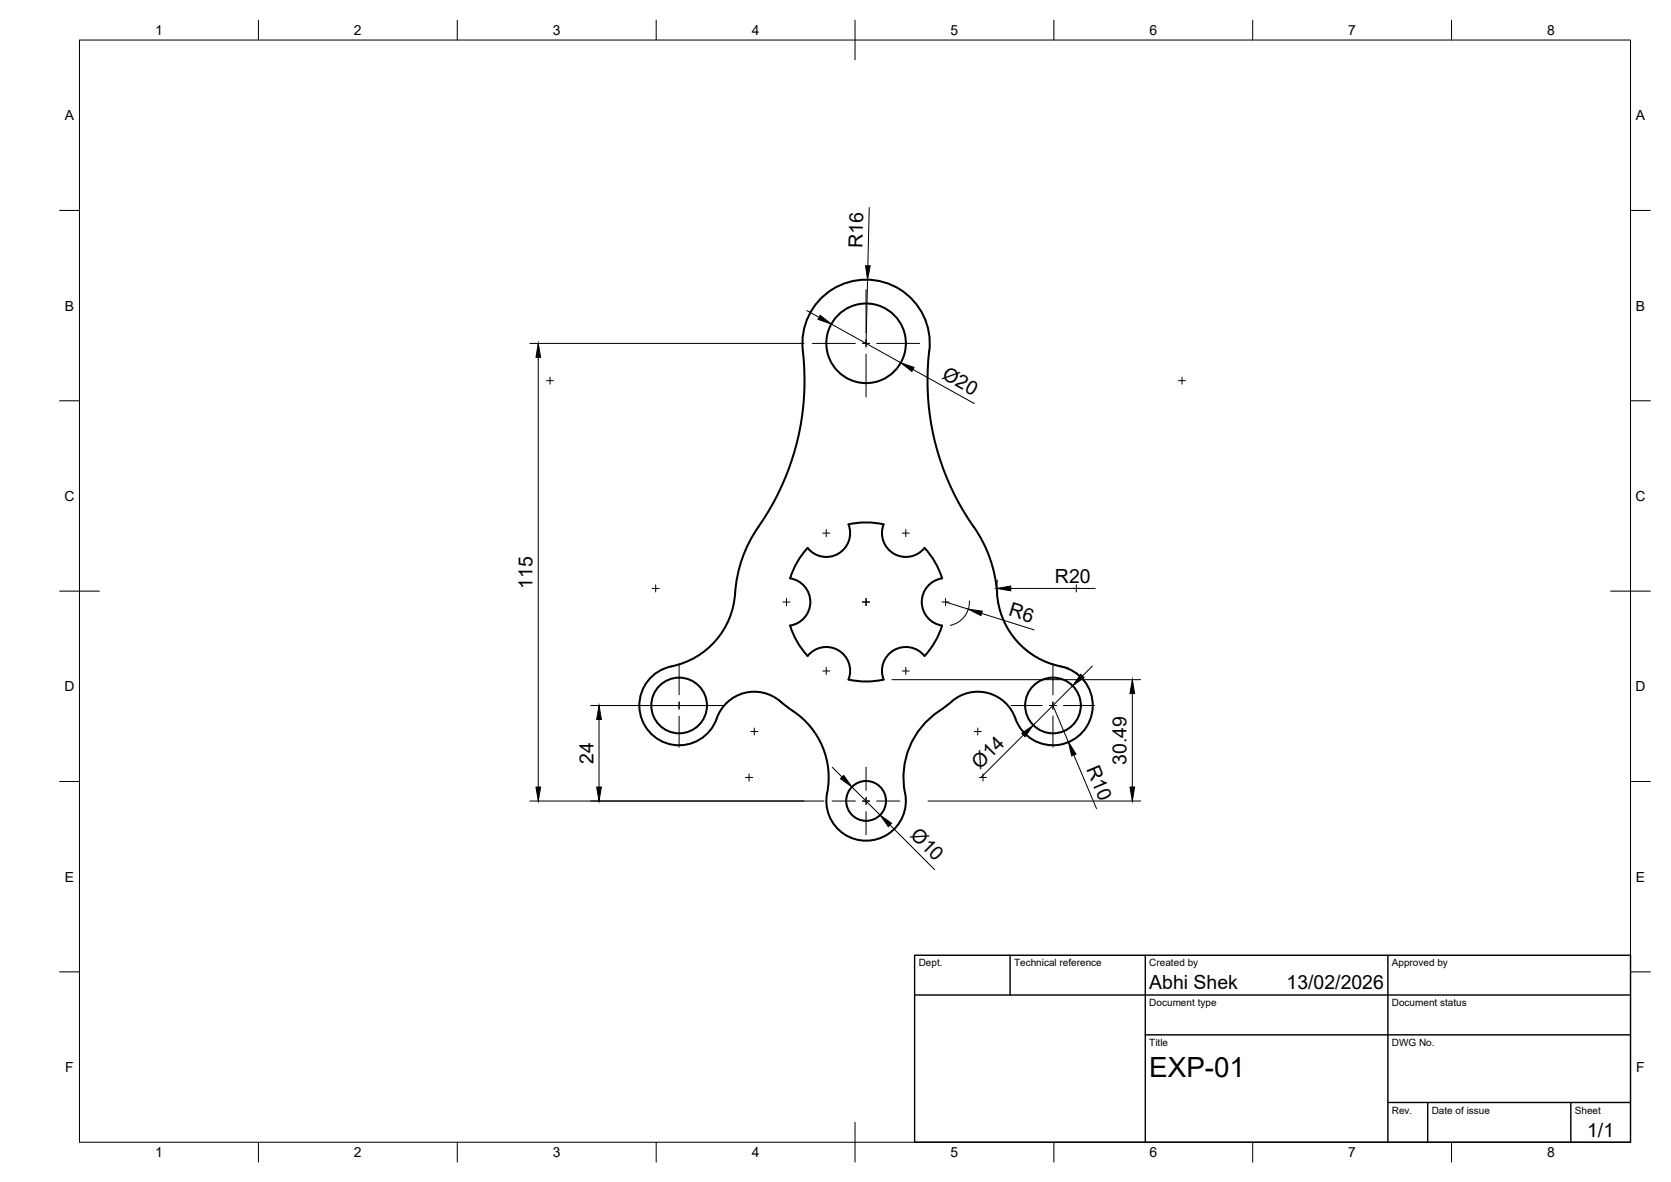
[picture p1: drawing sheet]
<svg xmlns="http://www.w3.org/2000/svg" width="420mm" height="297mm" viewBox="0 0 420 297" stroke-linecap="round" stroke-linejoin="round" font-family="sans-serif">
<!-- layer: Visible -->
<g fill="none" stroke="#000" stroke-width=".51">
<path d="M190.7 132.4a64.5 64.5 0 0 0 11.1-45.6 16 16 0 0 1 16.6-16.5 16 16 0 0 1 15.2 17.8 64 64 0 0 0 11.2 44.3M190.7 132.3a34.4 34.4 0 0 0-6.1 18.5 20.3 20.3 0 0 1-17 17 10 10 0 0 0-3.6 16.9 10 10 0 0 0 16.6-5.1 10.1 10.1 0 0 1 16.5-2.6l.5 .4a22.4 22.4 0 0 1 9.8 11.7 21.1 21.1 0 0 1 .4 11.3 10 10 0 0 0 10.5 10.9 10 10 0 0 0 9.3-12 20.3 20.3 0 0 1 9.9-21.6l1.8-1.4M203.1 137.7a20.2 20.2 0 0 0-4.5 7.6 6 6 0 0 1 5.2 6 6 6 0 0 1-5.1 5.9 20 20 0 0 0 4.4 7.7 6 6 0 0 1 7.7-1.5 6 6 0 0 1 2.5 7.4 20.1 20.1 0 0 0 8.9 0M222.2 131.8a6 6 0 0 0 2.6 7.4 6 6 0 0 0 7.7-1.5 19.5 19.5 0 0 1 4.4 7.6 6 6 0 0 0-5.1 6 6 6 0 0 0 5.1 5.9 19.8 19.8 0 0 1-4.4 7.7M222.2 131.8a20 20 0 0 0-8.9 0 6 6 0 0 1-2.5 7.4 6 6 0 0 1-7.7-1.5M244.8 132.3a34.1 34.1 0 0 1 6.1 18.5 20.3 20.3 0 0 0 17 17 10 10 0 0 1 3.6 16.9 10 10 0 0 1-16.6-5.1 10 10 0 0 0-15.6-3.3M232.5 164.8a6 6 0 0 0-7.7-1.4 6 6 0 0 0-2.6 7.4"/>
<circle cx="217.8" cy="86.3" r="10"/>
<circle cx="170.8" cy="177.3" r="7"/>
<circle cx="264.8" cy="177.3" r="7"/>
<circle cx="217.8" cy="201.3" r="5"/>
</g>
<!-- layer: BORDER -->
<g fill="none" stroke="#000" stroke-width=".25">
<path d="M20 10.1h390v276.9h-390zM65 5.1v5M115 5.1v5M165 5.1v5M215 5.1v10M265 5.1v5M315 5.1v5M365 5.1v5M15 52.9h5M410 52.9h5M15 100.7h5M410 100.7h5"/>
<path d="M15 148.6h10M405 148.6h10M15 196.4h5M410 196.4h5M15 244.2h5M410 244.2h5M65 287v5M115 287v5M165 287v5M215 282.1v9.9M265 287v5M315 287v5"/>
<path d="M365 287v5"/>
</g>
<!-- layer: TITLEBLOCK -->
<path d="M230 240.1h180v46.9h-180zM230 250h180M254 240.1v9.9M288 240.1v46.9M349 240.1v46.9M288 260.1h122M349 277.1h61M359 277.1v9.9M395 277.1v9.9" fill="none" stroke="#000" stroke-width=".36"/>
<!-- layer: Smart Centers -->
<g fill="none" stroke="#000" stroke-width=".25">
<path d="M217.8 72.8v10.8M137.4 95.7h1.8M138.3 94.7v1.8M204.3 86.3h10.8M216.9 86.3h1.8M217.8 85.4v1.8M217.8 89v10.8M220.4 86.3h10.8M296.3 95.7h1.8M297.2 94.7v1.8M206.9 134h1.7M207.8 133.1v1.8"/>
<path d="M226.9 134h1.7M227.8 133.1v1.8M164 147.9h1.8M164.9 147v1.8M196.8 151.3h1.8M197.8 150.4v1.8M216.9 151.3h1.8M217.8 150.4v1.8M236.9 151.3h1.8M237.7 150.4v1.8M269.7 147.9h1.8M270.6 147v1.8"/>
<path d="M160.3 177.3h7.8M169.9 177.3h1.7M170.8 166.8v7.8M170.8 176.4v1.8M170.8 180v7.8M173.4 177.3h7.9M206.9 168.6h1.7M207.8 167.7v1.8M226.9 168.6h1.7M227.8 167.7v1.8M254.3 177.3h7.8M263.9 177.3h1.7"/>
<path d="M264.8 166.8v7.8M264.8 176.4v1.8M264.8 180v7.8M267.4 177.3h7.9M187.5 195.4h1.7M188.3 194.5v1.8M188.8 183.8h1.7M189.7 183v1.7M217.8 192.8v5.8M245 183.8h1.7M245.9 183v1.7M246.3 195.4h1.8"/>
<path d="M247.2 194.5v1.8M209.3 201.3h5.8M216.9 201.3h1.8M217.8 200.4v1.8M217.8 204v5.8M220.4 201.3h5.9"/>
</g>
<!-- layer: FD_Dimensions -->
<g fill="none" stroke="#000" stroke-width=".25">
<path d="M218.6 52.1l-.4 14.7M202.9 78l3.1 1.7M218.1 70.3l-.3 16M133.2 86.3h69M135.3 89.8v108M209 81.4l17.5 9.8M229.6 92.8l15.4 8.6M237.7 151.3l5.8 1.8M243.7 151a6 6 0 0 1-4.8 6.2M246.8 154.1l13.2 4.2M250.8 145.8a20 20 0 0 0 17.8 21.9M254.1 147.9h21.3"/>
<path d="M148.5 177.3h33.7M224.3 170.8h62.5M264.8 177.3l3.8 9.2M269.7 172.3l-9.9 10M274.7 167.4l-2.5 2.5M284.7 174.3v23.5M150.6 180.8v17M209.3 192.8l2.5 2.5M214.2 197.8l7.1 7M257.3 184.7l-10.7 10.7M270 189.7l5.7 13.5M133.2 201.3h74"/>
<path d="M223.8 207.3l11.2 11.2M233.3 201.3h53.5"/>
</g>
<g fill="#000" stroke="#000" stroke-width=".25">
<path d="M206.2 79.2l2.8 2.2-3.3-1.2zM217.6 66.8h1.2l-.7 3.5zM135.3 86.3l.6 3.5h-1.1zM226.5 91.2l3.3 1.1-.5 1.1zM243.5 153.1l3.5 .5-.4 1.1zM250.6 147.9l3.5-.6v1.2zM271.8 169.4l.8 .9-2.9 2zM284.7 170.8l.6 3.5h-1.2zM134.8 197.8h1.1l-.6 3.5zM150 197.8h1.2l-.6 3.5zM150.6 177.3l.6 3.5h-1.2zM212.2 194.9l2 2.9-2.9-2.1z"/>
<path d="M256.9 184.3l2.9-2-2.1 2.8zM268.6 186.5l2 3-1.1 .5zM284.1 197.8h1.2l-.6 3.5zM221.3 204.8l2.9 2.1-.8 .8z"/>
</g>
<text font-size="7" x="289" y="270.6">EXP-01</text>
<g font-size="4.9">
<text x="216.9" y="62.3" transform="rotate(-89 216.9 62.3)">R16</text>
<text x="236.6" y="95" transform="rotate(29 236.6 95)">Ø20</text>
<text x="133.9" y="148" transform="rotate(-90 133.9 148)">115</text>
<text x="265.3" y="146.4">R20</text>
<text x="253.4" y="154.7" transform="rotate(17 253.4 154.7)">R6</text>
<text x="149.2" y="192" transform="rotate(-90 149.2 192)">24</text>
<text x="246.4" y="193.5" transform="rotate(-45 246.4 193.5)">Ø14</text>
<text x="273.1" y="193.3" transform="rotate(67 273.1 193.3)">R10</text>
<text x="283.3" y="192.2" transform="rotate(-90 283.3 192.2)">30.49</text>
<text x="228.7" y="210.1" transform="rotate(45 228.7 210.1)">Ø10</text>
<text x="289" y="248.5">Abhi Shek</text>
<text x="323.5" y="248.5">13/02/2026</text>
<text x="399.1" y="285.7">1/1</text>
</g>
<g font-size="3.5">
<text x="39" y="8.8">1</text>
<text x="89" y="8.8">2</text>
<text x="139" y="8.8">3</text>
<text x="189" y="8.8">4</text>
<text x="239" y="8.8">5</text>
<text x="289" y="8.8">6</text>
<text x="339" y="8.8">7</text>
<text x="389" y="8.8">8</text>
<text x="16.3" y="30.2">A</text>
<text x="411.3" y="30.2">A</text>
<text x="16.3" y="78">B</text>
<text x="411.3" y="78">B</text>
<text x="16.2" y="125.9">C</text>
<text x="411.2" y="125.9">C</text>
<text x="16.2" y="173.7">D</text>
<text x="411.2" y="173.7">D</text>
<text x="16.3" y="221.6">E</text>
<text x="411.3" y="221.6">E</text>
<text x="16.4" y="269.4">F</text>
<text x="411.4" y="269.4">F</text>
<text x="39" y="290.8">1</text>
<text x="89" y="290.8">2</text>
<text x="139" y="290.8">3</text>
<text x="189" y="290.8">4</text>
<text x="239" y="290.8">5</text>
<text x="289" y="290.8">6</text>
<text x="339" y="290.8">7</text>
<text x="389" y="290.8">8</text>
</g>
<g font-size="2.5">
<text x="231" y="242.9">Dept.</text>
<text x="255" y="242.9">Technical reference</text>
<text x="289" y="242.9">Created by</text>
<text x="350" y="242.9">Approved by</text>
<text x="289" y="252.8">Document type</text>
<text x="350" y="252.8">Document status</text>
<text x="289" y="262.9">Title</text>
<text x="350" y="262.9">DWG No.</text>
<text x="350" y="279.9">Rev.</text>
<text x="360" y="279.9">Date of issue</text>
<text x="396" y="279.9">Sheet</text>
</g>
</svg>
